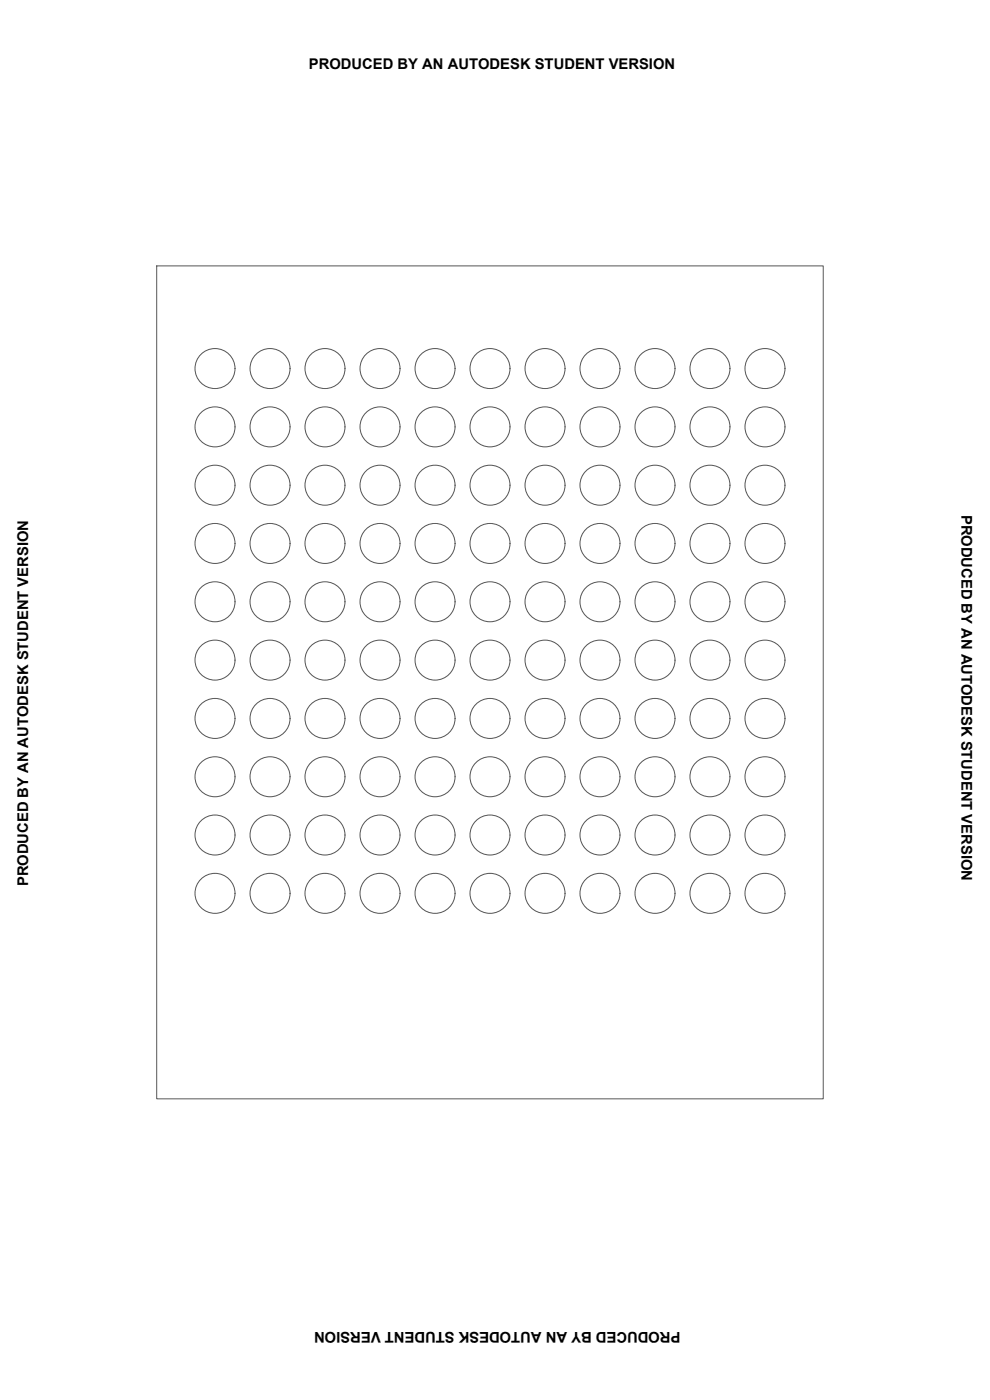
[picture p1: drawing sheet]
<svg xmlns="http://www.w3.org/2000/svg" width="297mm" height="420mm" viewBox="0 0 297 420" stroke-linecap="round" stroke-linejoin="round" font-family="sans-serif">
<!-- layer: MDF_Platte_10mm -->
<path d="M47 79.8h200v250h-200z" fill="none" stroke="#545454" stroke-width=".3"/>
<g fill="none" stroke="#545454" stroke-width=".3">
<circle cx="64.5" cy="110.6" r="6"/>
<circle cx="81" cy="110.6" r="6"/>
<circle cx="97.5" cy="110.6" r="6"/>
<circle cx="114" cy="110.6" r="6"/>
<circle cx="130.5" cy="110.6" r="6"/>
<circle cx="147" cy="110.6" r="6"/>
<circle cx="163.5" cy="110.6" r="6"/>
<circle cx="180" cy="110.6" r="6"/>
<circle cx="196.5" cy="110.6" r="6"/>
<circle cx="213" cy="110.6" r="6"/>
<circle cx="229.5" cy="110.6" r="6"/>
<circle cx="64.5" cy="128.1" r="6"/>
<circle cx="81" cy="128.1" r="6"/>
<circle cx="97.5" cy="128.1" r="6"/>
<circle cx="114" cy="128.1" r="6"/>
<circle cx="130.5" cy="128.1" r="6"/>
<circle cx="147" cy="128.1" r="6"/>
<circle cx="163.5" cy="128.1" r="6"/>
<circle cx="180" cy="128.1" r="6"/>
<circle cx="196.5" cy="128.1" r="6"/>
<circle cx="213" cy="128.1" r="6"/>
<circle cx="229.5" cy="128.1" r="6"/>
<circle cx="64.5" cy="145.6" r="6"/>
<circle cx="81" cy="145.6" r="6"/>
<circle cx="97.5" cy="145.6" r="6"/>
<circle cx="114" cy="145.6" r="6"/>
<circle cx="130.5" cy="145.6" r="6"/>
<circle cx="147" cy="145.6" r="6"/>
<circle cx="163.5" cy="145.6" r="6"/>
<circle cx="180" cy="145.6" r="6"/>
<circle cx="196.5" cy="145.6" r="6"/>
<circle cx="213" cy="145.6" r="6"/>
<circle cx="229.5" cy="145.6" r="6"/>
<circle cx="64.5" cy="163.1" r="6"/>
<circle cx="81" cy="163.1" r="6"/>
<circle cx="97.5" cy="163.1" r="6"/>
<circle cx="114" cy="163.1" r="6"/>
<circle cx="130.5" cy="163.1" r="6"/>
<circle cx="147" cy="163.1" r="6"/>
<circle cx="163.5" cy="163.1" r="6"/>
<circle cx="180" cy="163.1" r="6"/>
<circle cx="196.5" cy="163.1" r="6"/>
<circle cx="213" cy="163.1" r="6"/>
<circle cx="229.5" cy="163.1" r="6"/>
<circle cx="64.5" cy="180.6" r="6"/>
<circle cx="64.5" cy="198.1" r="6"/>
<circle cx="81" cy="180.6" r="6"/>
<circle cx="81" cy="198.1" r="6"/>
<circle cx="97.5" cy="180.6" r="6"/>
<circle cx="97.5" cy="198.1" r="6"/>
<circle cx="114" cy="198.1" r="6"/>
<circle cx="114" cy="180.6" r="6"/>
<circle cx="130.5" cy="180.6" r="6"/>
<circle cx="130.5" cy="198.1" r="6"/>
<circle cx="147" cy="180.6" r="6"/>
<circle cx="147" cy="198.1" r="6"/>
<circle cx="163.5" cy="180.6" r="6"/>
<circle cx="163.5" cy="198.1" r="6"/>
<circle cx="180" cy="198.1" r="6"/>
<circle cx="180" cy="180.6" r="6"/>
<circle cx="196.5" cy="180.6" r="6"/>
<circle cx="196.5" cy="198.1" r="6"/>
<circle cx="213" cy="180.6" r="6"/>
<circle cx="213" cy="198.1" r="6"/>
<circle cx="229.5" cy="180.6" r="6"/>
<circle cx="229.5" cy="198.1" r="6"/>
<circle cx="64.5" cy="215.6" r="6"/>
<circle cx="81" cy="215.6" r="6"/>
<circle cx="97.5" cy="215.6" r="6"/>
<circle cx="114" cy="215.6" r="6"/>
<circle cx="130.5" cy="215.6" r="6"/>
<circle cx="147" cy="215.6" r="6"/>
<circle cx="163.5" cy="215.6" r="6"/>
<circle cx="180" cy="215.6" r="6"/>
<circle cx="196.5" cy="215.6" r="6"/>
<circle cx="213" cy="215.6" r="6"/>
<circle cx="229.5" cy="215.6" r="6"/>
<circle cx="64.5" cy="233.1" r="6"/>
<circle cx="81" cy="233.1" r="6"/>
<circle cx="97.5" cy="233.1" r="6"/>
<circle cx="114" cy="233.1" r="6"/>
<circle cx="130.5" cy="233.1" r="6"/>
<circle cx="147" cy="233.1" r="6"/>
<circle cx="163.5" cy="233.1" r="6"/>
<circle cx="180" cy="233.1" r="6"/>
<circle cx="196.5" cy="233.1" r="6"/>
<circle cx="213" cy="233.1" r="6"/>
<circle cx="229.5" cy="233.1" r="6"/>
<circle cx="64.5" cy="250.6" r="6"/>
<circle cx="81" cy="250.6" r="6"/>
<circle cx="97.5" cy="250.6" r="6"/>
<circle cx="114" cy="250.6" r="6"/>
<circle cx="130.5" cy="250.6" r="6"/>
<circle cx="147" cy="250.6" r="6"/>
<circle cx="163.5" cy="250.6" r="6"/>
<circle cx="180" cy="250.6" r="6"/>
<circle cx="196.5" cy="250.6" r="6"/>
<circle cx="213" cy="250.6" r="6"/>
<circle cx="229.5" cy="250.6" r="6"/>
<circle cx="64.5" cy="268.1" r="6"/>
<circle cx="81" cy="268.1" r="6"/>
<circle cx="97.5" cy="268.1" r="6"/>
<circle cx="114" cy="268.1" r="6"/>
<circle cx="130.5" cy="268.1" r="6"/>
<circle cx="147" cy="268.1" r="6"/>
<circle cx="163.5" cy="268.1" r="6"/>
<circle cx="180" cy="268.1" r="6"/>
<circle cx="196.5" cy="268.1" r="6"/>
<circle cx="213" cy="268.1" r="6"/>
<circle cx="229.5" cy="268.1" r="6"/>
</g>
<g font-size="4.4">
<text x="92.7" y="20.7">PRODUCED BY AN AUTODESK STUDENT VERSION</text>
<text x="288.4" y="154.5" transform="rotate(90 288.4 154.5)">PRODUCED BY AN AUTODESK STUDENT VERSION</text>
<text x="8.4" y="266" transform="rotate(-90 8.4 266)">PRODUCED BY AN AUTODESK STUDENT VERSION</text>
<text x="204.2" y="399.8" transform="rotate(-180 204.2 399.8)">PRODUCED BY AN AUTODESK STUDENT VERSION</text>
</g>
</svg>
